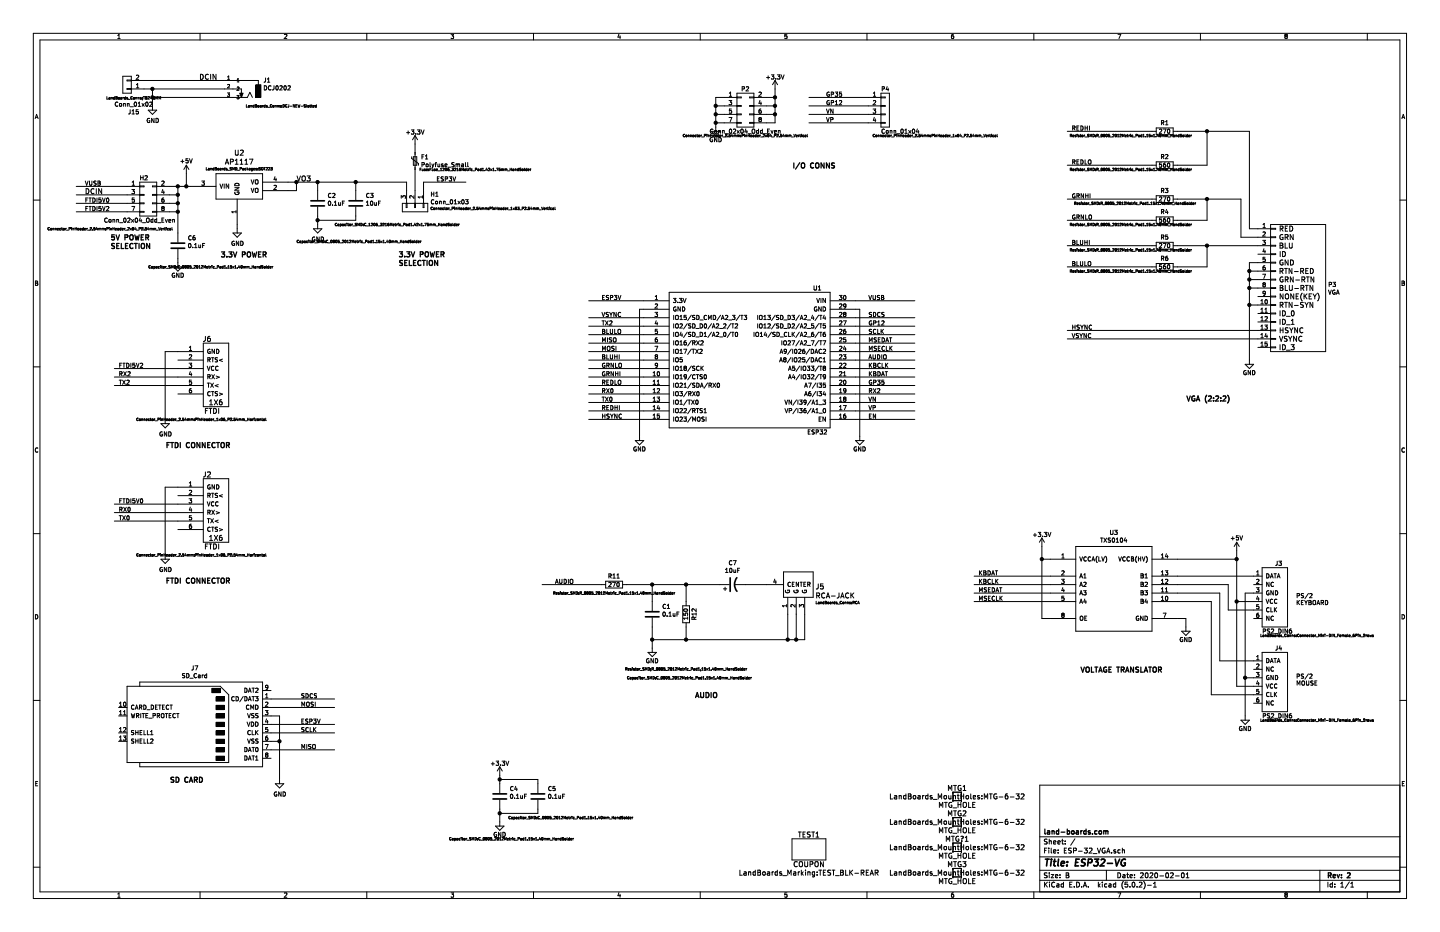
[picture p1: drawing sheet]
EESchema Schematic File Version 4
LIBS:ESP-32_VGA-cache
EELAYER 26 0
EELAYER END
$Descr B 17000 11000
encoding utf-8
Sheet 1 1
Title "ESP32-VG"
Date "2020-02-01"
Rev "2"
Comp "land-boards.com"
Comment1 ""
Comment2 ""
Comment3 ""
Comment4 ""
$EndDescr
$Comp
L LandBoards:MTG_HOLE MTG?1
U 1 1
P 11300 10000
F 0 "MTG?1" H 11300 10100 60  0000 C CNN
F 1 "MTG_HOLE" H 11300 9900 60  0000 C CNN
F 2 "LandBoards_MountHoles:MTG-6-32" H 11300 10000 60  0000 C CNN
F 3 "" H 11300 10000 60  0000 C CNN
	1    11300 10000
	1    0    0    -1  
$EndComp
$Comp
L LandBoards:MTG_HOLE MTG2
U 1 1
P 11300 9700
F 0 "MTG2" H 11300 9800 60  0000 C CNN
F 1 "MTG_HOLE" H 11300 9600 60  0000 C CNN
F 2 "LandBoards_MountHoles:MTG-6-32" H 11300 9700 60  0000 C CNN
F 3 "" H 11300 9700 60  0000 C CNN
	1    11300 9700
	1    0    0    -1  
$EndComp
$Comp
L LandBoards:MTG_HOLE MTG3
U 1 1
P 11300 10300
F 0 "MTG3" H 11300 10400 60  0000 C CNN
F 1 "MTG_HOLE" H 11300 10200 60  0000 C CNN
F 2 "LandBoards_MountHoles:MTG-6-32" H 11300 10300 60  0000 C CNN
F 3 "" H 11300 10300 60  0000 C CNN
	1    11300 10300
	1    0    0    -1  
$EndComp
$Comp
L LandBoards:MTG_HOLE MTG1
U 1 1
P 11300 9400
F 0 "MTG1" H 11300 9500 60  0000 C CNN
F 1 "MTG_HOLE" H 11300 9300 60  0000 C CNN
F 2 "LandBoards_MountHoles:MTG-6-32" H 11300 9400 60  0000 C CNN
F 3 "" H 11300 9400 60  0000 C CNN
	1    11300 9400
	1    0    0    -1  
$EndComp
$Comp
L LandBoards:COUPON TEST1
U 1 1
P 9550 10150
F 0 "TEST1" H 9550 10450 60  0000 C CNN
F 1 "COUPON" H 9550 10100 60  0000 C CNN
F 2 "LandBoards_Marking:TEST_BLK-REAR" H 9550 10000 60  0000 C CNN
F 3 "" H 9550 10150 60  0000 C CNN
	1    9550 10150
	1    0    0    -1  
$EndComp
$Comp
L power:GND #PWR03
U 1 1
P 7550 5150
F 0 "#PWR03" H 7550 4900 50  0001 C CNN
F 1 "GND" H 7550 5000 50  0000 C CNN
F 2 "" H 7550 5150 60  0000 C CNN
F 3 "" H 7550 5150 60  0000 C CNN
	1    7550 5150
	1    0    0    -1  
$EndComp
$Comp
L power:+3.3V #PWR08
U 1 1
P 4900 1700
F 0 "#PWR08" H 4900 1550 50  0001 C CNN
F 1 "+3.3V" H 4900 1840 50  0000 C CNN
F 2 "" H 4900 1700 50  0001 C CNN
F 3 "" H 4900 1700 50  0001 C CNN
	1    4900 1700
	1    0    0    -1  
$EndComp
Text Notes 1950 6900 0    60   ~ 12
FTDI CONNECTOR
Text Label 3500 2150 0    60   ~ 0
VO3
Text Label 2350 950  0    60   ~ 0
DCIN
Wire Wire Line
	1700 1050 1800 1050
Wire Wire Line
	1800 1050 1800 1150
Wire Wire Line
	2650 1150 1800 1150
Connection ~ 1800 1150
Connection ~ 1800 1050
Wire Wire Line
	2800 2650 2800 2700
Wire Wire Line
	3400 2250 3500 2250
Wire Wire Line
	3500 2250 3500 2150
Wire Wire Line
	4900 2250 4900 2000
Wire Wire Line
	2100 5750 1950 5750
Wire Wire Line
	1950 5750 1950 6550
Wire Wire Line
	4800 2150 4800 2250
Wire Wire Line
	2100 5950 1350 5950
Wire Wire Line
	2100 6050 1350 6050
Wire Wire Line
	2100 6150 1350 6150
Wire Wire Line
	10800 4650 10100 4650
Wire Wire Line
	10800 4550 10100 4550
Wire Wire Line
	10800 4450 10100 4450
Wire Wire Line
	10800 4350 10100 4350
Wire Wire Line
	10800 4250 10100 4250
Wire Wire Line
	10800 4150 10100 4150
Wire Wire Line
	10800 4050 10100 4050
Wire Wire Line
	10800 3950 10100 3950
Wire Wire Line
	10800 3850 10100 3850
Wire Wire Line
	10800 3750 10100 3750
Wire Wire Line
	8450 1350 8550 1350
Wire Wire Line
	8450 1150 8450 1250
Wire Wire Line
	8550 1450 8450 1450
$Comp
L power:GND #PWR023
U 1 1
P 8450 1500
F 0 "#PWR023" H 8450 1250 50  0001 C CNN
F 1 "GND" H 8450 1350 50  0000 C CNN
F 2 "" H 8450 1500 60  0000 C CNN
F 3 "" H 8450 1500 60  0000 C CNN
	1    8450 1500
	1    0    0    -1  
$EndComp
Wire Wire Line
	9150 1050 9150 1150
Wire Wire Line
	9050 1150 9150 1150
Connection ~ 9150 1150
Wire Wire Line
	9050 1250 9150 1250
Connection ~ 9150 1250
Wire Wire Line
	9050 1350 9150 1350
Connection ~ 9150 1350
Wire Wire Line
	9050 1450 9150 1450
$Comp
L power:+3.3V #PWR024
U 1 1
P 9150 1050
F 0 "#PWR024" H 9150 900 50  0001 C CNN
F 1 "+3.3V" H 9150 1190 50  0000 C CNN
F 2 "" H 9150 1050 50  0001 C CNN
F 3 "" H 9150 1050 50  0001 C CNN
	1    9150 1050
	1    0    0    -1  
$EndComp
Wire Wire Line
	8450 1150 8550 1150
Connection ~ 8450 1350
Wire Wire Line
	8550 1250 8450 1250
Connection ~ 8450 1250
Wire Wire Line
	1800 1150 1800 1250
Wire Wire Line
	1800 1050 2650 1050
Wire Wire Line
	9150 1150 9150 1250
Wire Wire Line
	9150 1250 9150 1350
Wire Wire Line
	9150 1350 9150 1450
Wire Wire Line
	8450 1350 8450 1450
Wire Wire Line
	8450 1250 8450 1350
Connection ~ 3500 2150
Wire Wire Line
	3500 2150 3750 2150
Wire Wire Line
	3400 2150 3500 2150
$Comp
L Device:C C3
U 1 1
P 4200 2400
F 0 "C3" H 4315 2491 50  0000 L CNN
F 1 "10uF" H 4315 2400 50  0000 L CNN
F 2 "Capacitor_SMD:C_1206_3216Metric_Pad1.42x1.75mm_HandSolder" H 3950 2150 30  0000 L CNN
F 3 "~" H 4200 2400 50  0001 C CNN
	1    4200 2400
	1    0    0    -1  
$EndComp
$Comp
L Device:C C2
U 1 1
P 3750 2400
F 0 "C2" H 3865 2491 50  0000 L CNN
F 1 "0.1uF" H 3865 2400 50  0000 L CNN
F 2 "Capacitor_SMD:C_0805_2012Metric_Pad1.15x1.40mm_HandSolder" H 3500 1950 30  0000 L CNN
F 3 "~" H 3750 2400 50  0001 C CNN
	1    3750 2400
	1    0    0    -1  
$EndComp
Wire Wire Line
	3750 2250 3750 2150
Connection ~ 3750 2150
Wire Wire Line
	3750 2150 4200 2150
Wire Wire Line
	4200 2250 4200 2150
Connection ~ 4200 2150
Wire Wire Line
	4200 2150 4800 2150
Wire Wire Line
	3750 2550 3750 2600
Wire Wire Line
	3750 2600 4200 2600
Wire Wire Line
	4200 2600 4200 2550
Connection ~ 3750 2600
Wire Wire Line
	3750 2600 3750 2650
$Comp
L Device:C C4
U 1 1
P 5900 9400
F 0 "C4" H 6015 9491 50  0000 L CNN
F 1 "0.1uF" H 6015 9400 50  0000 L CNN
F 2 "Capacitor_SMD:C_0805_2012Metric_Pad1.15x1.40mm_HandSolder" H 5300 8900 30  0000 L CNN
F 3 "~" H 5900 9400 50  0001 C CNN
	1    5900 9400
	1    0    0    -1  
$EndComp
$Comp
L Device:C C5
U 1 1
P 6350 9400
F 0 "C5" H 6465 9491 50  0000 L CNN
F 1 "0.1uF" H 6465 9400 50  0000 L CNN
F 2 "Capacitor_SMD:C_0805_2012Metric_Pad1.15x1.40mm_HandSolder" H 6000 9150 30  0000 L CNN
F 3 "~" H 6350 9400 50  0001 C CNN
	1    6350 9400
	1    0    0    -1  
$EndComp
$Comp
L Device:C C6
U 1 1
P 2100 2900
F 0 "C6" H 2215 2991 50  0000 L CNN
F 1 "0.1uF" H 2215 2900 50  0000 L CNN
F 2 "Capacitor_SMD:C_0805_2012Metric_Pad1.15x1.40mm_HandSolder" H 1750 2650 30  0000 L CNN
F 3 "~" H 2100 2900 50  0001 C CNN
	1    2100 2900
	1    0    0    -1  
$EndComp
Wire Wire Line
	5900 9550 5900 9600
Wire Wire Line
	5900 9600 6350 9600
Wire Wire Line
	6350 9550 6350 9600
Wire Wire Line
	5900 9600 5900 9700
Connection ~ 5900 9600
$Comp
L power:GND #PWR0101
U 1 1
P 5900 9700
F 0 "#PWR0101" H 5900 9450 50  0001 C CNN
F 1 "GND" H 5900 9550 50  0000 C CNN
F 2 "" H 5900 9700 60  0000 C CNN
F 3 "" H 5900 9700 60  0000 C CNN
	1    5900 9700
	1    0    0    -1  
$EndComp
$Comp
L power:+3.3V #PWR0109
U 1 1
P 5900 9150
F 0 "#PWR0109" H 5900 9000 50  0001 C CNN
F 1 "+3.3V" H 5900 9290 50  0000 C CNN
F 2 "" H 5900 9150 50  0001 C CNN
F 3 "" H 5900 9150 50  0001 C CNN
	1    5900 9150
	1    0    0    -1  
$EndComp
Wire Wire Line
	5900 9150 5900 9200
Wire Wire Line
	5900 9200 6350 9200
Connection ~ 5900 9200
Wire Wire Line
	5900 9200 5900 9250
Wire Wire Line
	6350 9250 6350 9200
$Comp
L power:+5V #PWR014
U 1 1
P 2200 2050
F 0 "#PWR014" H 2200 2140 20  0001 C CNN
F 1 "+5V" H 2200 2200 50  0000 C CNN
F 2 "" H 2200 2050 60  0000 C CNN
F 3 "" H 2200 2050 60  0000 C CNN
	1    2200 2050
	1    0    0    -1  
$EndComp
$Comp
L LandBoards_Semis:ESP32-ESP32 U1
U 1 1
P 8850 4250
F 0 "U1" H 8050 5100 50  0000 C CNN
F 1 "ESP32" H 8050 3400 50  0000 C CNN
F 2 "LandBoards_BoardOutlines:ESP32_EXP" H 8850 4250 50  0001 C CNN
F 3 "DOCUMENTATION" H 8850 4250 50  0001 C CNN
	1    8850 4250
	-1   0    0    -1  
$EndComp
$Comp
L power:GND #PWR0108
U 1 1
P 3750 2650
F 0 "#PWR0108" H 3750 2400 50  0001 C CNN
F 1 "GND" H 3755 2477 50  0000 C CNN
F 2 "" H 3750 2650 50  0001 C CNN
F 3 "" H 3750 2650 50  0001 C CNN
	1    3750 2650
	1    0    0    -1  
$EndComp
$Comp
L power:GND #PWR0114
U 1 1
P 1800 1250
F 0 "#PWR0114" H 1800 1000 50  0001 C CNN
F 1 "GND" H 1805 1077 50  0000 C CNN
F 2 "" H 1800 1250 50  0001 C CNN
F 3 "" H 1800 1250 50  0001 C CNN
	1    1800 1250
	1    0    0    -1  
$EndComp
$Comp
L power:GND #PWR0115
U 1 1
P 1950 6550
F 0 "#PWR0115" H 1950 6300 50  0001 C CNN
F 1 "GND" H 1955 6377 50  0000 C CNN
F 2 "" H 1950 6550 50  0001 C CNN
F 3 "" H 1950 6550 50  0001 C CNN
	1    1950 6550
	1    0    0    -1  
$EndComp
$Comp
L Connector_Generic:Conn_01x02 J15
U 1 1
P 1500 1050
F 0 "J15" H 1420 1327 50  0000 C CNN
F 1 "Conn_01x02" H 1420 1236 50  0000 C CNN
F 2 "LandBoards_Conns:TB2-5MM" H 1420 1160 30  0000 C CNN
F 3 "~" H 1500 1050 50  0001 C CNN
	1    1500 1050
	-1   0    0    1   
$EndComp
$Comp
L LandBoards_Conns:DCJ0202 J1
U 1 1
P 2950 1050
F 0 "J1" H 2793 1153 50  0000 R CNN
F 1 "DCJ0202" H 2793 1062 50  0000 R CNN
F 2 "LandBoards_Conns:DCJ-NEW-Slotted" H 3000 850 30  0000 R CNN
F 3 "" H 2950 1050 60  0000 C CNN
	1    2950 1050
	-1   0    0    -1  
$EndComp
$Comp
L LandBoards_Semis:AP1117 U2
U 1 1
P 2900 2150
F 0 "U2" H 2825 2497 60  0000 C CNN
F 1 "AP1117" H 2825 2391 60  0000 C CNN
F 2 "LandBoards_SMD_Packages:SOT223" H 2825 2308 30  0000 C CNN
F 3 "" H 2900 2150 60  0000 C CNN
	1    2900 2150
	1    0    0    -1  
$EndComp
$Comp
L power:GND #PWR0116
U 1 1
P 2800 2700
F 0 "#PWR0116" H 2800 2450 50  0001 C CNN
F 1 "GND" H 2805 2527 50  0000 C CNN
F 2 "" H 2800 2700 50  0001 C CNN
F 3 "" H 2800 2700 50  0001 C CNN
	1    2800 2700
	1    0    0    -1  
$EndComp
Wire Wire Line
	7600 3650 7550 3650
Wire Wire Line
	7550 3650 7550 5150
$Comp
L power:GND #PWR0110
U 1 1
P 10150 5150
F 0 "#PWR0110" H 10150 4900 50  0001 C CNN
F 1 "GND" H 10150 5000 50  0000 C CNN
F 2 "" H 10150 5150 60  0000 C CNN
F 3 "" H 10150 5150 60  0000 C CNN
	1    10150 5150
	1    0    0    -1  
$EndComp
Wire Wire Line
	10150 5150 10150 3650
Wire Wire Line
	10150 3650 10100 3650
Text Label 10250 4250 0    50   ~ 0
AUDIO
Text Label 10250 4550 0    50   ~ 0
GP35
Text Label 10250 3850 0    50   ~ 0
GP12
Text Label 10250 4650 0    50   ~ 0
RX2
Text Label 1400 6050 0    50   ~ 0
RX0
Text Label 1400 6150 0    50   ~ 0
TX0
$Comp
L LandBoards_Cards:FTDI-Slave J2
U 1 1
P 2550 6000
F 0 "J2" H 2500 6400 60  0000 R CNN
F 1 "FTDI" H 2600 5550 60  0000 R CNN
F 2 "Connector_PinHeader_2.54mm:PinHeader_1x06_P2.54mm_Horizontal" H 3150 5450 30  0000 R CNN
F 3 "" H 2550 6000 60  0000 C CNN
	1    2550 6000
	1    0    0    -1  
$EndComp
Wire Wire Line
	10100 4750 10800 4750
Wire Wire Line
	10100 4850 10800 4850
Wire Wire Line
	10800 4950 10100 4950
Text Label 10250 4750 0    50   ~ 0
VN
Text Label 10250 4850 0    50   ~ 0
VP
Text Label 10250 4950 0    50   ~ 0
EN
$Comp
L Device:Polyfuse_Small F1
U 1 1
P 4900 1900
F 0 "F1" H 4968 1946 50  0000 L CNN
F 1 "Polyfuse_Small" H 4968 1855 50  0000 L CNN
F 2 "Fuse:Fuse_1206_3216Metric_Pad1.42x1.75mm_HandSolder" H 4950 1800 30  0000 L CNN
F 3 "~" H 4900 1900 50  0001 C CNN
	1    4900 1900
	1    0    0    -1  
$EndComp
Wire Wire Line
	4900 1700 4900 1800
Wire Wire Line
	1500 2300 900  2300
Wire Wire Line
	1500 2400 900  2400
Text Label 1000 2300 0    60   ~ 0
DCIN
Wire Wire Line
	2000 2400 2100 2400
Wire Wire Line
	2100 2400 2100 2300
Wire Wire Line
	2000 2200 2100 2200
Wire Wire Line
	2000 2300 2100 2300
Connection ~ 2100 2300
Wire Wire Line
	2100 2300 2100 2200
Text Label 1400 5950 0    50   ~ 0
FTDI5V0
Text Label 1000 2400 0    50   ~ 0
FTDI5V0
Wire Wire Line
	2250 2200 2200 2200
Connection ~ 2100 2200
Wire Wire Line
	2200 2050 2200 2200
Connection ~ 2200 2200
Wire Wire Line
	2200 2200 2100 2200
Text Label 10250 3550 0    50   ~ 0
VUSB
Text Label 1000 2200 0    50   ~ 0
VUSB
Wire Wire Line
	900  2200 1500 2200
$Comp
L power:GND #PWR0107
U 1 1
P 2100 3100
F 0 "#PWR0107" H 2100 2850 50  0001 C CNN
F 1 "GND" H 2100 2950 50  0000 C CNN
F 2 "" H 2100 3100 60  0000 C CNN
F 3 "" H 2100 3100 60  0000 C CNN
	1    2100 3100
	1    0    0    -1  
$EndComp
Wire Wire Line
	2100 3050 2100 3100
$Comp
L LandBoards_Conns:VGA P3
U 1 1
P 15300 3400
F 0 "P3" H 15677 3441 50  0000 L CNN
F 1 "VGA" H 15677 3350 50  0000 L CNN
F 2 "LandBoards_Conns:DB_15F-VGA-fixed" H 15050 3400 60  0001 C CNN
F 3 "" H 15050 3400 60  0000 C CNN
	1    15300 3400
	1    0    0    -1  
$EndComp
$Comp
L Device:R R1
U 1 1
P 13750 1550
F 0 "R1" V 13650 1550 50  0000 C CNN
F 1 "270" V 13750 1550 50  0000 C CNN
F 2 "Resistor_SMD:R_0805_2012Metric_Pad1.15x1.40mm_HandSolder" V 13800 1150 30  0000 C CNN
F 3 "~" H 13750 1550 50  0001 C CNN
	1    13750 1550
	0    1    1    0   
$EndComp
$Comp
L Device:R R2
U 1 1
P 13750 1950
F 0 "R2" V 13650 1950 50  0000 C CNN
F 1 "560" V 13750 1950 50  0000 C CNN
F 2 "Resistor_SMD:R_0805_2012Metric_Pad1.15x1.40mm_HandSolder" V 13800 1550 30  0000 C CNN
F 3 "~" H 13750 1950 50  0001 C CNN
	1    13750 1950
	0    1    1    0   
$EndComp
$Comp
L Device:R R3
U 1 1
P 13750 2350
F 0 "R3" V 13650 2350 50  0000 C CNN
F 1 "270" V 13750 2350 50  0000 C CNN
F 2 "Resistor_SMD:R_0805_2012Metric_Pad1.15x1.40mm_HandSolder" V 13800 2000 30  0000 C CNN
F 3 "~" H 13750 2350 50  0001 C CNN
	1    13750 2350
	0    1    1    0   
$EndComp
$Comp
L Device:R R4
U 1 1
P 13750 2600
F 0 "R4" V 13650 2600 50  0000 C CNN
F 1 "560" V 13750 2600 50  0000 C CNN
F 2 "Resistor_SMD:R_0805_2012Metric_Pad1.15x1.40mm_HandSolder" V 13800 2200 30  0000 C CNN
F 3 "~" H 13750 2600 50  0001 C CNN
	1    13750 2600
	0    1    1    0   
$EndComp
$Comp
L Device:R R5
U 1 1
P 13750 2900
F 0 "R5" V 13650 2900 50  0000 C CNN
F 1 "270" V 13750 2900 50  0000 C CNN
F 2 "Resistor_SMD:R_0805_2012Metric_Pad1.15x1.40mm_HandSolder" V 13800 2500 30  0000 C CNN
F 3 "~" H 13750 2900 50  0001 C CNN
	1    13750 2900
	0    1    1    0   
$EndComp
$Comp
L Device:R R6
U 1 1
P 13750 3150
F 0 "R6" V 13650 3150 50  0000 C CNN
F 1 "560" V 13750 3150 50  0000 C CNN
F 2 "Resistor_SMD:R_0805_2012Metric_Pad1.15x1.40mm_HandSolder" V 13800 2750 30  0000 C CNN
F 3 "~" H 13750 3150 50  0001 C CNN
	1    13750 3150
	0    1    1    0   
$EndComp
Wire Wire Line
	14850 2800 14650 2800
Wire Wire Line
	14650 2350 14250 2350
Wire Wire Line
	14850 2700 14750 2700
Wire Wire Line
	14750 1550 14250 1550
Wire Wire Line
	13600 1550 12600 1550
Wire Wire Line
	13600 1950 12600 1950
Wire Wire Line
	13600 2350 12600 2350
Wire Wire Line
	13600 2600 12600 2600
Wire Wire Line
	13600 2900 12600 2900
Wire Wire Line
	13600 3150 12600 3150
Text Label 12650 1550 0    50   ~ 0
REDHI
Text Label 12650 1950 0    50   ~ 0
REDLO
Text Label 12650 2350 0    50   ~ 0
GRNHI
Text Label 12650 2600 0    50   ~ 0
GRNLO
Text Label 12650 2900 0    50   ~ 0
BLUHI
Text Label 12650 3150 0    50   ~ 0
BLULO
Wire Wire Line
	14850 3100 14750 3100
Wire Wire Line
	14750 3100 14750 3200
$Comp
L power:GND #PWR02
U 1 1
P 14750 4250
F 0 "#PWR02" H 14750 4000 50  0001 C CNN
F 1 "GND" H 14750 4100 50  0000 C CNN
F 2 "" H 14750 4250 60  0000 C CNN
F 3 "" H 14750 4250 60  0000 C CNN
	1    14750 4250
	1    0    0    -1  
$EndComp
Wire Wire Line
	14750 3200 14850 3200
Connection ~ 14750 3200
Wire Wire Line
	14750 3200 14750 3300
Wire Wire Line
	14750 3300 14850 3300
Connection ~ 14750 3300
Wire Wire Line
	14750 3300 14750 3400
Wire Wire Line
	14750 3400 14850 3400
Connection ~ 14750 3400
Wire Wire Line
	14750 3400 14750 3600
Wire Wire Line
	14750 3600 14850 3600
Connection ~ 14750 3600
Wire Wire Line
	14750 3600 14750 4250
Wire Wire Line
	14850 3900 12600 3900
Wire Wire Line
	14850 4000 12600 4000
Text Label 12650 3900 0    50   ~ 0
HSYNC
Text Label 12650 4000 0    50   ~ 0
VSYNC
Text Label 7100 4850 0    50   ~ 0
REDHI
Text Label 7100 4550 0    50   ~ 0
REDLO
Text Label 7100 4450 0    50   ~ 0
GRNHI
Text Label 7100 4350 0    50   ~ 0
GRNLO
Text Label 7100 4250 0    50   ~ 0
BLUHI
Text Label 7100 3950 0    50   ~ 0
BLULO
$Comp
L LandBoards_Conns:PS2_DIN6 J3
U 1 1
P 15050 7050
F 0 "J3" H 15050 7450 50  0000 L CNN
F 1 "PS2_DIN6" H 14900 6650 50  0000 L CNN
F 2 "LandBoards_Conns:Connector_Mini-DIN_Female_6Pin_2rows" H 15550 6600 30  0000 C CNN
F 3 "" H 14950 7150 50  0001 C CNN
	1    15050 7050
	1    0    0    -1  
$EndComp
$Comp
L LandBoards_Conns:PS2_DIN6 J4
U 1 1
P 15050 8050
F 0 "J4" H 15050 8450 50  0000 L CNN
F 1 "PS2_DIN6" H 14900 7650 50  0000 L CNN
F 2 "LandBoards_Conns:Connector_Mini-DIN_Female_6Pin_2rows" H 15550 7600 30  0000 C CNN
F 3 "" H 14950 8150 50  0001 C CNN
	1    15050 8050
	1    0    0    -1  
$EndComp
Wire Wire Line
	13900 6800 14800 6800
Wire Wire Line
	14800 7200 14500 7200
Wire Wire Line
	14400 7800 14800 7800
Wire Wire Line
	14300 8200 14800 8200
Wire Wire Line
	14800 7000 14700 7000
Wire Wire Line
	14700 7000 14700 8000
Wire Wire Line
	14800 8000 14700 8000
Connection ~ 14700 8000
Wire Wire Line
	14700 8000 14700 8450
Wire Wire Line
	14800 8100 14600 8100
Wire Wire Line
	14600 8100 14600 7100
$Comp
L power:GND #PWR04
U 1 1
P 14700 8450
F 0 "#PWR04" H 14700 8200 50  0001 C CNN
F 1 "GND" H 14700 8300 50  0000 C CNN
F 2 "" H 14700 8450 60  0000 C CNN
F 3 "" H 14700 8450 60  0000 C CNN
	1    14700 8450
	1    0    0    -1  
$EndComp
Wire Wire Line
	12400 6800 11500 6800
Wire Wire Line
	12400 6900 11500 6900
Wire Wire Line
	12400 7000 11500 7000
Wire Wire Line
	12400 7100 11500 7100
Text Notes 15300 7150 0    50   ~ 0
PS/2\nKEYBOARD
Text Notes 15300 8100 0    50   ~ 0
PS/2\nMOUSE
Text Label 11550 6800 0    50   ~ 0
KBDAT
Text Label 11550 6900 0    50   ~ 0
KBCLK
Text Label 11550 7000 0    50   ~ 0
MSEDAT
Text Label 11550 7100 0    50   ~ 0
MSECLK
Wire Wire Line
	10100 3550 10800 3550
Text Label 10250 4450 0    50   ~ 0
KBDAT
Text Label 10250 4350 0    50   ~ 0
KBCLK
Text Label 10250 4050 0    50   ~ 0
MSEDAT
Text Label 10250 4150 0    50   ~ 0
MSECLK
Wire Wire Line
	7100 6900 6400 6900
Text Label 6550 6900 0    50   ~ 0
AUDIO
$Comp
L Device:R R11
U 1 1
P 7250 6900
F 0 "R11" V 7150 6900 50  0000 C CNN
F 1 "270" V 7250 6900 50  0000 C CNN
F 2 "Resistor_SMD:R_0805_2012Metric_Pad1.15x1.40mm_HandSolder" V 7350 6900 30  0000 C CNN
F 3 "~" H 7250 6900 50  0001 C CNN
	1    7250 6900
	0    1    1    0   
$EndComp
$Comp
L Device:C C1
U 1 1
P 7700 7250
F 0 "C1" H 7815 7341 50  0000 L CNN
F 1 "0.1uF" H 7815 7250 50  0000 L CNN
F 2 "Capacitor_SMD:C_0805_2012Metric_Pad1.15x1.40mm_HandSolder" H 7400 6500 30  0000 L CNN
F 3 "~" H 7700 7250 50  0001 C CNN
	1    7700 7250
	1    0    0    -1  
$EndComp
$Comp
L Device:R R12
U 1 1
P 8100 7250
F 0 "R12" V 8000 7250 50  0000 C CNN
F 1 "150" V 8100 7250 50  0000 C CNN
F 2 "Resistor_SMD:R_0805_2012Metric_Pad1.15x1.40mm_HandSolder" H 8100 7900 30  0000 C CNN
F 3 "~" H 8100 7250 50  0001 C CNN
	1    8100 7250
	-1   0    0    1   
$EndComp
Wire Wire Line
	7400 6900 7700 6900
Wire Wire Line
	8100 6900 8100 7100
Wire Wire Line
	7700 7100 7700 6900
Connection ~ 7700 6900
Wire Wire Line
	7700 6900 8100 6900
Wire Wire Line
	7700 7400 7700 7550
Wire Wire Line
	7700 7550 8100 7550
Wire Wire Line
	8100 7550 8100 7400
Wire Wire Line
	7700 7550 7700 7650
Connection ~ 7700 7550
$Comp
L power:GND #PWR05
U 1 1
P 7700 7650
F 0 "#PWR05" H 7700 7400 50  0001 C CNN
F 1 "GND" H 7700 7500 50  0000 C CNN
F 2 "" H 7700 7650 60  0000 C CNN
F 3 "" H 7700 7650 60  0000 C CNN
	1    7700 7650
	1    0    0    -1  
$EndComp
Wire Wire Line
	8100 6900 8500 6900
Connection ~ 8100 6900
$Comp
L Device:CP1 C7
U 1 1
P 8650 6900
F 0 "C7" V 8902 6900 50  0000 C CNN
F 1 "10uF" V 8811 6900 50  0000 C CNN
F 2 "Capacitor_SMD:C_1210_3225Metric_Pad1.42x2.65mm_HandSolder" H 8650 6900 50  0001 C CNN
F 3 "~" H 8650 6900 50  0001 C CNN
	1    8650 6900
	0    -1   -1   0   
$EndComp
Wire Wire Line
	8800 6900 9050 6900
Wire Wire Line
	8100 7550 9300 7550
Connection ~ 8100 7550
Text Label 7100 4950 0    50   ~ 0
HSYNC
Text Label 7100 3750 0    50   ~ 0
VSYNC
Text Label 7100 4650 0    50   ~ 0
RX0
Text Label 7100 4750 0    50   ~ 0
TX0
Text Notes 1950 5300 0    60   ~ 12
FTDI CONNECTOR
Wire Wire Line
	2100 4150 1950 4150
Wire Wire Line
	1950 4150 1950 4950
Wire Wire Line
	2100 4350 1350 4350
Wire Wire Line
	2100 4450 1350 4450
Wire Wire Line
	2100 4550 1350 4550
$Comp
L power:GND #PWR0102
U 1 1
P 1950 4950
F 0 "#PWR0102" H 1950 4700 50  0001 C CNN
F 1 "GND" H 1955 4777 50  0000 C CNN
F 2 "" H 1950 4950 50  0001 C CNN
F 3 "" H 1950 4950 50  0001 C CNN
	1    1950 4950
	1    0    0    -1  
$EndComp
Text Label 1400 4450 0    50   ~ 0
RX2
Text Label 1400 4550 0    50   ~ 0
TX2
$Comp
L LandBoards_Cards:FTDI-Slave J6
U 1 1
P 2550 4400
F 0 "J6" H 2500 4800 60  0000 R CNN
F 1 "FTDI" H 2600 3950 60  0000 R CNN
F 2 "Connector_PinHeader_2.54mm:PinHeader_1x06_P2.54mm_Horizontal" H 3150 3850 30  0000 R CNN
F 3 "" H 2550 4400 60  0000 C CNN
	1    2550 4400
	1    0    0    -1  
$EndComp
Text Label 1400 4350 0    50   ~ 0
FTDI5V2
Connection ~ 2100 2400
$Comp
L Connector_Generic:Conn_02x04_Odd_Even H2
U 1 1
P 1700 2300
F 0 "H2" H 1700 2500 50  0000 C CNN
F 1 "Conn_02x04_Odd_Even" H 1650 2000 50  0000 C CNN
F 2 "Connector_PinHeader_2.54mm:PinHeader_2x04_P2.54mm_Vertical" H 1300 1900 30  0000 C CNN
F 3 "~" H 1700 2300 50  0001 C CNN
	1    1700 2300
	1    0    0    -1  
$EndComp
Wire Wire Line
	2000 2500 2100 2500
Connection ~ 2100 2500
Wire Wire Line
	2100 2500 2100 2400
Wire Wire Line
	1500 2500 900  2500
Text Label 1000 2500 0    50   ~ 0
FTDI5V2
$Comp
L LandBoards_Semis:TXS0104 U3
U 1 1
P 13150 6950
F 0 "U3" H 13150 7615 50  0000 C CNN
F 1 "TXS0104" H 13150 7524 50  0000 C CNN
F 2 "Package_SO:SOIC-14_3.9x8.7mm_P1.27mm" H 13150 6300 50  0001 C CNN
F 3 "DOCUMENTATION" H 13150 6200 50  0001 C CNN
	1    13150 6950
	1    0    0    -1  
$EndComp
$Comp
L power:+5V #PWR0103
U 1 1
P 14600 6500
F 0 "#PWR0103" H 14600 6590 20  0001 C CNN
F 1 "+5V" H 14600 6650 50  0000 C CNN
F 2 "" H 14600 6500 60  0000 C CNN
F 3 "" H 14600 6500 60  0000 C CNN
	1    14600 6500
	1    0    0    -1  
$EndComp
Wire Wire Line
	13900 6900 14500 6900
Wire Wire Line
	14500 6900 14500 7200
Wire Wire Line
	13900 7000 14400 7000
Wire Wire Line
	14400 7000 14400 7800
Wire Wire Line
	13900 7100 14300 7100
Wire Wire Line
	14300 7100 14300 8200
Wire Wire Line
	13900 6600 14600 6600
Connection ~ 14600 6600
Wire Wire Line
	14600 6600 14600 6500
Text Label 7100 3550 0    50   ~ 0
ESP3V
Text Label 5150 2150 0    50   ~ 0
ESP3V
$Comp
L Connector_Generic:Conn_01x03 H1
U 1 1
P 4900 2450
F 0 "H1" V 4743 2630 50  0000 L CNN
F 1 "Conn_01x03" V 4834 2630 50  0000 L CNN
F 2 "Connector_PinHeader_2.54mm:PinHeader_1x03_P2.54mm_Vertical" V 4910 2630 30  0000 L CNN
F 3 "~" H 4900 2450 50  0001 C CNN
	1    4900 2450
	0    1    1    0   
$EndComp
Wire Wire Line
	5000 2250 5000 2150
Wire Wire Line
	5000 2150 5500 2150
Wire Wire Line
	1700 950  2650 950 
Text Label 9750 1150 0    50   ~ 0
GP35
Text Label 9750 1250 0    50   ~ 0
GP12
Text Label 9750 1350 0    50   ~ 0
VN
Text Label 9750 1450 0    50   ~ 0
VP
Wire Wire Line
	9550 1150 10250 1150
Wire Wire Line
	9550 1250 10250 1250
Wire Wire Line
	9550 1350 10250 1350
Wire Wire Line
	9550 1450 10250 1450
$Comp
L power:GND #PWR0104
U 1 1
P 14000 7400
F 0 "#PWR0104" H 14000 7150 50  0001 C CNN
F 1 "GND" H 14000 7250 50  0000 C CNN
F 2 "" H 14000 7400 60  0000 C CNN
F 3 "" H 14000 7400 60  0000 C CNN
	1    14000 7400
	1    0    0    -1  
$EndComp
Wire Wire Line
	13900 7300 14000 7300
Wire Wire Line
	14000 7300 14000 7400
Wire Wire Line
	12300 7300 12400 7300
Wire Wire Line
	12400 6600 12300 6600
Wire Wire Line
	12300 6600 12300 6450
$Comp
L power:+3.3V #PWR0117
U 1 1
P 12300 6450
F 0 "#PWR0117" H 12300 6300 50  0001 C CNN
F 1 "+3.3V" H 12300 6590 50  0000 C CNN
F 2 "" H 12300 6450 50  0001 C CNN
F 3 "" H 12300 6450 50  0001 C CNN
	1    12300 6450
	1    0    0    -1  
$EndComp
Wire Wire Line
	14800 7100 14600 7100
Connection ~ 14600 7100
Wire Wire Line
	14600 7100 14600 6600
Wire Wire Line
	2100 2500 2100 2750
$Comp
L LandBoards_Conns:RCA-JACK J5
U 1 1
P 9450 6950
F 0 "J5" H 9273 6977 60  0000 R CNN
F 1 "RCA-JACK" H 9273 6871 60  0000 R CNN
F 2 "LandBoards_Conns:RCA" H 9273 6788 30  0000 R CNN
F 3 "" H 9450 6950 60  0000 C CNN
	1    9450 6950
	-1   0    0    -1  
$EndComp
Wire Wire Line
	9500 7250 9500 7550
Wire Wire Line
	9400 7250 9400 7550
Connection ~ 9400 7550
Wire Wire Line
	9400 7550 9500 7550
Wire Wire Line
	9300 7250 9300 7550
Connection ~ 9300 7550
Wire Wire Line
	9300 7550 9400 7550
Wire Wire Line
	12300 7300 12300 6600
Connection ~ 12300 6600
Text Label 7100 3850 0    50   ~ 0
TX2
Wire Wire Line
	13900 1550 14250 1550
Wire Wire Line
	14250 1550 14250 1950
Wire Wire Line
	13900 1950 14250 1950
Wire Wire Line
	13900 2350 14250 2350
Wire Wire Line
	14250 2350 14250 2600
Wire Wire Line
	13900 2600 14250 2600
Wire Wire Line
	13900 2900 14250 2900
Wire Wire Line
	14250 2900 14250 3150
Wire Wire Line
	13900 3150 14250 3150
Connection ~ 14250 1550
Wire Wire Line
	14750 1550 14750 2700
Wire Wire Line
	14650 2350 14650 2800
Connection ~ 14250 2350
Connection ~ 14250 2900
Wire Wire Line
	6950 3750 7600 3750
Wire Wire Line
	6950 3850 7600 3850
Wire Wire Line
	6950 3950 7600 3950
Wire Wire Line
	6950 4050 7600 4050
Wire Wire Line
	6950 4150 7600 4150
Wire Wire Line
	6950 4250 7600 4250
Wire Wire Line
	6950 4350 7600 4350
Wire Wire Line
	6950 4450 7600 4450
Wire Wire Line
	6950 4550 7600 4550
Wire Wire Line
	6950 4650 7600 4650
Wire Wire Line
	6950 4750 7600 4750
Wire Wire Line
	6950 4850 7600 4850
Wire Wire Line
	6950 4950 7600 4950
Wire Wire Line
	6950 3550 7600 3550
Text Notes 2600 3050 0    60   ~ 12
3.3V POWER
Text Notes 1300 2950 0    60   ~ 12
5V POWER\nSELECTION
Text Notes 4700 3150 0    60   ~ 12
3.3V POWER\nSELECTION
$Comp
L Connector:SD_Card J7
U 1 1
P 2300 8550
F 0 "J7" H 2300 9215 50  0000 C CNN
F 1 "SD_Card" H 2300 9124 50  0000 C CNN
F 2 "LandBoards_Conns:SD_CARD" H 2300 8550 50  0001 C CNN
F 3 "http://portal.fciconnect.com/Comergent//fci/drawing/10067847.pdf" H 2300 8550 50  0001 C CNN
	1    2300 8550
	-1   0    0    -1  
$EndComp
Wire Wire Line
	3950 8250 3200 8250
Wire Wire Line
	3950 8350 3200 8350
Wire Wire Line
	3950 8650 3200 8650
Wire Wire Line
	3950 8850 3200 8850
Text Label 3550 8250 0    50   ~ 0
SDCS
Text Label 3550 8350 0    50   ~ 0
MOSI
Text Label 3550 8650 0    50   ~ 0
SCLK
Text Label 3550 8850 0    50   ~ 0
MISO
Text Label 3550 8550 0    50   ~ 0
ESP3V
Wire Wire Line
	3950 8550 3200 8550
Wire Wire Line
	3200 8450 3300 8450
Wire Wire Line
	3300 8450 3300 8750
Wire Wire Line
	3200 8750 3300 8750
Connection ~ 3300 8750
Wire Wire Line
	3300 8750 3300 9200
$Comp
L power:GND #PWR0105
U 1 1
P 3300 9200
F 0 "#PWR0105" H 3300 8950 50  0001 C CNN
F 1 "GND" H 3305 9027 50  0000 C CNN
F 2 "" H 3300 9200 50  0001 C CNN
F 3 "" H 3300 9200 50  0001 C CNN
	1    3300 9200
	1    0    0    -1  
$EndComp
Text Label 7100 4050 0    50   ~ 0
MISO
Text Label 7100 4150 0    50   ~ 0
MOSI
Text Label 10250 3950 0    50   ~ 0
SCLK
Text Label 10250 3750 0    50   ~ 0
SDCS
$Comp
L Connector_Generic:Conn_02x04_Odd_Even P2
U 1 1
P 8750 1250
F 0 "P2" H 8800 1450 50  0000 C CNN
F 1 "Conn_02x04_Odd_Even" H 8800 950 50  0000 C CNN
F 2 "Connector_PinHeader_2.54mm:PinHeader_2x04_P2.54mm_Vertical" H 8800 900 30  0000 C CNN
F 3 "~" H 8750 1250 50  0001 C CNN
	1    8750 1250
	1    0    0    -1  
$EndComp
Wire Wire Line
	8450 1450 8450 1500
Connection ~ 8450 1450
$Comp
L Connector_Generic:Conn_01x04 P4
U 1 1
P 10450 1250
F 0 "P4" H 10400 1450 50  0000 L CNN
F 1 "Conn_01x04" H 10400 950 50  0000 L CNN
F 2 "Connector_PinHeader_2.54mm:PinHeader_1x04_P2.54mm_Vertical" H 10300 900 30  0000 L CNN
F 3 "~" H 10450 1250 50  0001 C CNN
	1    10450 1250
	1    0    0    -1  
$EndComp
Wire Wire Line
	14250 2900 14850 2900
Text Notes 2000 9250 0    60   ~ 12
SD CARD
Text Notes 8200 8250 0    60   ~ 12
AUDIO
Text Notes 12750 7950 0    60   ~ 12
VOLTAGE TRANSLATOR
Text Notes 14000 4750 0    60   ~ 12
VGA (2:2:2)
Text Notes 9350 2000 0    60   ~ 12
I/O CONNS
$EndSCHEMATC
